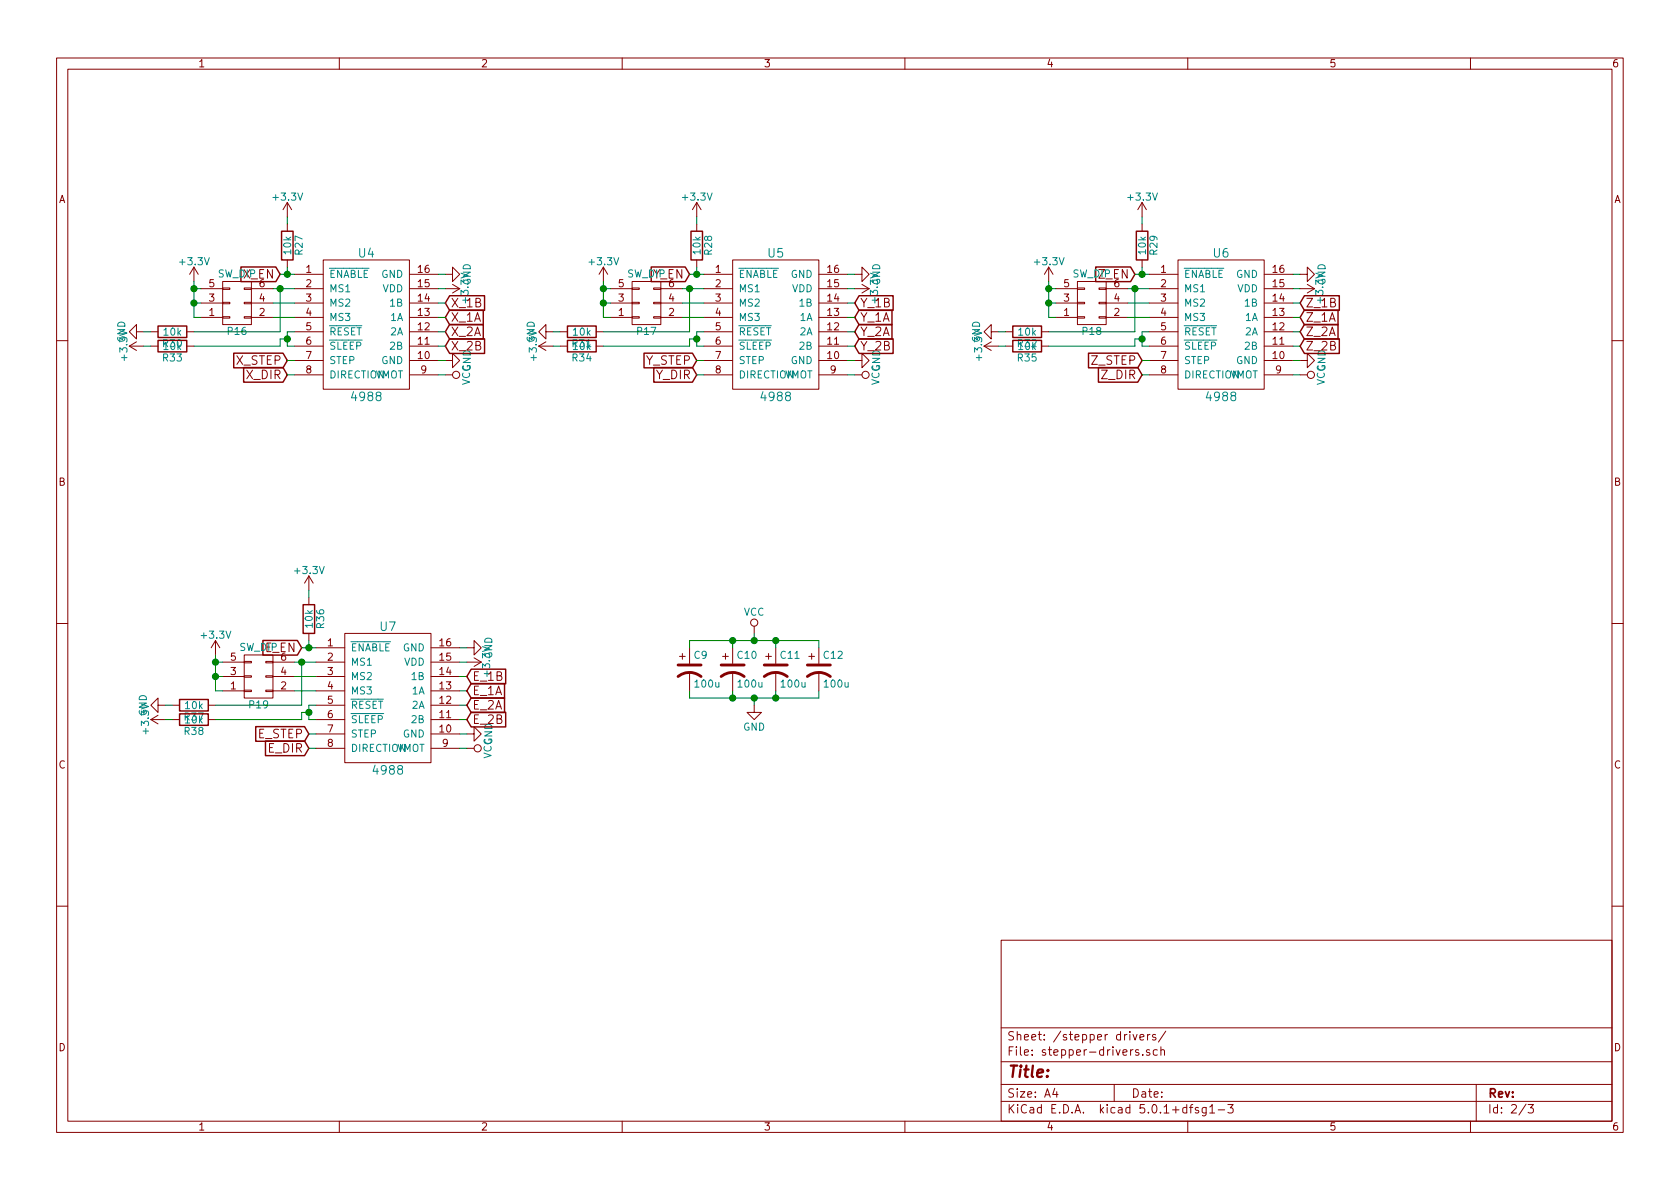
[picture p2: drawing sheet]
EESchema Schematic File Version 4
LIBS:fabrikator2mini-mk2-cache
EELAYER 26 0
EELAYER END
$Descr A4 11693 8268
encoding utf-8
Sheet 2 3
Title ""
Date ""
Rev ""
Comp ""
Comment1 ""
Comment2 ""
Comment3 ""
Comment4 ""
$EndDescr
$Comp
L custom:4988 U4
U 1 1
P 2550 2250
F 0 "U4" H 2550 2750 60  0000 C CNN
F 1 "4988" H 2550 1750 60  0000 C CNN
F 2 "custom-modules:A4988" H 2550 2250 60  0001 C CNN
F 3 "" H 2550 2250 60  0001 C CNN
	1    2550 2250
	1    0    0    -1  
$EndComp
$Comp
L custom:4988 U5
U 1 1
P 5400 2250
F 0 "U5" H 5400 2750 60  0000 C CNN
F 1 "4988" H 5400 1750 60  0000 C CNN
F 2 "custom-modules:A4988" H 5400 2250 60  0001 C CNN
F 3 "" H 5400 2250 60  0001 C CNN
	1    5400 2250
	1    0    0    -1  
$EndComp
$Comp
L custom:4988 U6
U 1 1
P 8500 2250
F 0 "U6" H 8500 2750 60  0000 C CNN
F 1 "4988" H 8500 1750 60  0000 C CNN
F 2 "custom-modules:A4988" H 8500 2250 60  0001 C CNN
F 3 "" H 8500 2250 60  0001 C CNN
	1    8500 2250
	1    0    0    -1  
$EndComp
$Comp
L custom:4988 U7
U 1 1
P 2700 4850
F 0 "U7" H 2700 5350 60  0000 C CNN
F 1 "4988" H 2700 4350 60  0000 C CNN
F 2 "custom-modules:A4988" H 2700 4850 60  0001 C CNN
F 3 "" H 2700 4850 60  0001 C CNN
	1    2700 4850
	1    0    0    -1  
$EndComp
$Comp
L power:GND #PWR058
U 1 1
P 3250 5100
F 0 "#PWR058" H 3250 4850 50  0001 C CNN
F 1 "GND" H 3250 4950 50  0000 C CNN
F 2 "" H 3250 5100 50  0000 C CNN
F 3 "" H 3250 5100 50  0000 C CNN
	1    3250 5100
	0    -1   -1   0   
$EndComp
$Comp
L power:GND #PWR059
U 1 1
P 3250 4500
F 0 "#PWR059" H 3250 4250 50  0001 C CNN
F 1 "GND" H 3250 4350 50  0000 C CNN
F 2 "" H 3250 4500 50  0000 C CNN
F 3 "" H 3250 4500 50  0000 C CNN
	1    3250 4500
	0    -1   -1   0   
$EndComp
$Comp
L power:GND #PWR060
U 1 1
P 9050 2500
F 0 "#PWR060" H 9050 2250 50  0001 C CNN
F 1 "GND" H 9050 2350 50  0000 C CNN
F 2 "" H 9050 2500 50  0000 C CNN
F 3 "" H 9050 2500 50  0000 C CNN
	1    9050 2500
	0    -1   -1   0   
$EndComp
$Comp
L power:GND #PWR061
U 1 1
P 9050 1900
F 0 "#PWR061" H 9050 1650 50  0001 C CNN
F 1 "GND" H 9050 1750 50  0000 C CNN
F 2 "" H 9050 1900 50  0000 C CNN
F 3 "" H 9050 1900 50  0000 C CNN
	1    9050 1900
	0    -1   -1   0   
$EndComp
$Comp
L power:GND #PWR062
U 1 1
P 5950 2500
F 0 "#PWR062" H 5950 2250 50  0001 C CNN
F 1 "GND" H 5950 2350 50  0000 C CNN
F 2 "" H 5950 2500 50  0000 C CNN
F 3 "" H 5950 2500 50  0000 C CNN
	1    5950 2500
	0    -1   -1   0   
$EndComp
$Comp
L power:GND #PWR063
U 1 1
P 5950 1900
F 0 "#PWR063" H 5950 1650 50  0001 C CNN
F 1 "GND" H 5950 1750 50  0000 C CNN
F 2 "" H 5950 1900 50  0000 C CNN
F 3 "" H 5950 1900 50  0000 C CNN
	1    5950 1900
	0    -1   -1   0   
$EndComp
$Comp
L power:GND #PWR064
U 1 1
P 3100 2500
F 0 "#PWR064" H 3100 2250 50  0001 C CNN
F 1 "GND" H 3100 2350 50  0000 C CNN
F 2 "" H 3100 2500 50  0000 C CNN
F 3 "" H 3100 2500 50  0000 C CNN
	1    3100 2500
	0    -1   -1   0   
$EndComp
$Comp
L power:GND #PWR065
U 1 1
P 3100 1900
F 0 "#PWR065" H 3100 1650 50  0001 C CNN
F 1 "GND" H 3100 1750 50  0000 C CNN
F 2 "" H 3100 1900 50  0000 C CNN
F 3 "" H 3100 1900 50  0000 C CNN
	1    3100 1900
	0    -1   -1   0   
$EndComp
$Comp
L power:+3.3V #PWR066
U 1 1
P 3100 2000
F 0 "#PWR066" H 3100 1850 50  0001 C CNN
F 1 "+3.3V" H 3100 2140 50  0000 C CNN
F 2 "" H 3100 2000 50  0000 C CNN
F 3 "" H 3100 2000 50  0000 C CNN
	1    3100 2000
	0    1    1    0   
$EndComp
$Comp
L power:+3.3V #PWR067
U 1 1
P 5950 2000
F 0 "#PWR067" H 5950 1850 50  0001 C CNN
F 1 "+3.3V" H 5950 2140 50  0000 C CNN
F 2 "" H 5950 2000 50  0000 C CNN
F 3 "" H 5950 2000 50  0000 C CNN
	1    5950 2000
	0    1    1    0   
$EndComp
$Comp
L power:+3.3V #PWR068
U 1 1
P 9050 2000
F 0 "#PWR068" H 9050 1850 50  0001 C CNN
F 1 "+3.3V" H 9050 2140 50  0000 C CNN
F 2 "" H 9050 2000 50  0000 C CNN
F 3 "" H 9050 2000 50  0000 C CNN
	1    9050 2000
	0    1    1    0   
$EndComp
$Comp
L power:+3.3V #PWR069
U 1 1
P 3250 4600
F 0 "#PWR069" H 3250 4450 50  0001 C CNN
F 1 "+3.3V" H 3250 4740 50  0000 C CNN
F 2 "" H 3250 4600 50  0000 C CNN
F 3 "" H 3250 4600 50  0000 C CNN
	1    3250 4600
	0    1    1    0   
$EndComp
Text GLabel 1950 1900 0    60   Input ~ 0
X_EN
Text GLabel 4800 1900 0    60   Input ~ 0
Y_EN
Text GLabel 7900 1900 0    60   Input ~ 0
Z_EN
Text GLabel 2100 4500 0    60   Input ~ 0
E_EN
Text GLabel 2150 5100 0    60   Input ~ 0
E_STEP
Text GLabel 2150 5200 0    60   Input ~ 0
E_DIR
Text GLabel 7950 2500 0    60   Input ~ 0
Z_STEP
Text GLabel 7950 2600 0    60   Input ~ 0
Z_DIR
Text GLabel 4850 2500 0    60   Input ~ 0
Y_STEP
Text GLabel 4850 2600 0    60   Input ~ 0
Y_DIR
Text GLabel 2000 2500 0    60   Input ~ 0
X_STEP
Text GLabel 2000 2600 0    60   Input ~ 0
X_DIR
Text GLabel 3100 2100 2    60   Input ~ 0
X_1B
Text GLabel 3100 2200 2    60   Input ~ 0
X_1A
Text GLabel 3100 2300 2    60   Input ~ 0
X_2A
Text GLabel 3100 2400 2    60   Input ~ 0
X_2B
Text GLabel 5950 2100 2    60   Input ~ 0
Y_1B
Text GLabel 5950 2200 2    60   Input ~ 0
Y_1A
Text GLabel 5950 2300 2    60   Input ~ 0
Y_2A
Text GLabel 5950 2400 2    60   Input ~ 0
Y_2B
Text GLabel 9050 2100 2    60   Input ~ 0
Z_1B
Text GLabel 9050 2200 2    60   Input ~ 0
Z_1A
Text GLabel 9050 2300 2    60   Input ~ 0
Z_2A
Text GLabel 9050 2400 2    60   Input ~ 0
Z_2B
$Comp
L Connector_Generic:Conn_02x03_Odd_Even P16
U 1 1
P 1600 2100
F 0 "P16" H 1600 2300 50  0000 C CNN
F 1 "SW_DIP" H 1600 1900 50  0000 C CNN
F 2 "Connector_PinHeader_2.54mm:PinHeader_2x03_P2.54mm_Vertical" H 1600 900 50  0001 C CNN
F 3 "" H 1600 900 50  0000 C CNN
	1    1600 2100
	1    0    0    1   
$EndComp
$Comp
L Connector_Generic:Conn_02x03_Odd_Even P17
U 1 1
P 4450 2100
F 0 "P17" H 4450 2300 50  0000 C CNN
F 1 "SW_DIP" H 4450 1900 50  0000 C CNN
F 2 "Connector_PinHeader_2.54mm:PinHeader_2x03_P2.54mm_Vertical" H 4450 900 50  0001 C CNN
F 3 "" H 4450 900 50  0000 C CNN
	1    4450 2100
	1    0    0    1   
$EndComp
$Comp
L Connector_Generic:Conn_02x03_Odd_Even P18
U 1 1
P 7550 2100
F 0 "P18" H 7550 2300 50  0000 C CNN
F 1 "SW_DIP" H 7550 1900 50  0000 C CNN
F 2 "Connector_PinHeader_2.54mm:PinHeader_2x03_P2.54mm_Vertical" H 7550 900 50  0001 C CNN
F 3 "" H 7550 900 50  0000 C CNN
	1    7550 2100
	1    0    0    1   
$EndComp
$Comp
L Connector_Generic:Conn_02x03_Odd_Even P19
U 1 1
P 1750 4700
F 0 "P19" H 1750 4900 50  0000 C CNN
F 1 "SW_DIP" H 1750 4500 50  0000 C CNN
F 2 "Connector_PinHeader_2.54mm:PinHeader_2x03_P2.54mm_Vertical" H 1750 3500 50  0001 C CNN
F 3 "" H 1750 3500 50  0000 C CNN
	1    1750 4700
	1    0    0    1   
$EndComp
$Comp
L power:+3.3V #PWR070
U 1 1
P 1500 4550
F 0 "#PWR070" H 1500 4400 50  0001 C CNN
F 1 "+3.3V" H 1500 4690 50  0000 C CNN
F 2 "" H 1500 4550 50  0000 C CNN
F 3 "" H 1500 4550 50  0000 C CNN
	1    1500 4550
	1    0    0    -1  
$EndComp
$Comp
L power:+3.3V #PWR071
U 1 1
P 7300 1950
F 0 "#PWR071" H 7300 1800 50  0001 C CNN
F 1 "+3.3V" H 7300 2090 50  0000 C CNN
F 2 "" H 7300 1950 50  0000 C CNN
F 3 "" H 7300 1950 50  0000 C CNN
	1    7300 1950
	1    0    0    -1  
$EndComp
$Comp
L power:+3.3V #PWR072
U 1 1
P 4200 1950
F 0 "#PWR072" H 4200 1800 50  0001 C CNN
F 1 "+3.3V" H 4200 2090 50  0000 C CNN
F 2 "" H 4200 1950 50  0000 C CNN
F 3 "" H 4200 1950 50  0000 C CNN
	1    4200 1950
	1    0    0    -1  
$EndComp
$Comp
L power:+3.3V #PWR073
U 1 1
P 1350 1950
F 0 "#PWR073" H 1350 1800 50  0001 C CNN
F 1 "+3.3V" H 1350 2090 50  0000 C CNN
F 2 "" H 1350 1950 50  0000 C CNN
F 3 "" H 1350 1950 50  0000 C CNN
	1    1350 1950
	1    0    0    -1  
$EndComp
$Comp
L Device:R R27
U 1 1
P 2000 1700
F 0 "R27" V 2080 1700 50  0000 C CNN
F 1 "10k" V 2000 1700 50  0000 C CNN
F 2 "Resistor_SMD:R_0805_2012Metric_Pad1.15x1.40mm_HandSolder" V 1930 1700 50  0001 C CNN
F 3 "" H 2000 1700 50  0000 C CNN
	1    2000 1700
	1    0    0    -1  
$EndComp
$Comp
L Device:R R28
U 1 1
P 4850 1700
F 0 "R28" V 4930 1700 50  0000 C CNN
F 1 "10k" V 4850 1700 50  0000 C CNN
F 2 "Resistor_SMD:R_0805_2012Metric_Pad1.15x1.40mm_HandSolder" V 4780 1700 50  0001 C CNN
F 3 "" H 4850 1700 50  0000 C CNN
	1    4850 1700
	1    0    0    -1  
$EndComp
$Comp
L Device:R R29
U 1 1
P 7950 1700
F 0 "R29" V 8030 1700 50  0000 C CNN
F 1 "10k" V 7950 1700 50  0000 C CNN
F 2 "Resistor_SMD:R_0805_2012Metric_Pad1.15x1.40mm_HandSolder" V 7880 1700 50  0001 C CNN
F 3 "" H 7950 1700 50  0000 C CNN
	1    7950 1700
	1    0    0    -1  
$EndComp
$Comp
L Device:R R36
U 1 1
P 2150 4300
F 0 "R36" V 2230 4300 50  0000 C CNN
F 1 "10k" V 2150 4300 50  0000 C CNN
F 2 "Resistor_SMD:R_0805_2012Metric_Pad1.15x1.40mm_HandSolder" V 2080 4300 50  0001 C CNN
F 3 "" H 2150 4300 50  0000 C CNN
	1    2150 4300
	1    0    0    -1  
$EndComp
$Comp
L Device:R R37
U 1 1
P 1350 4900
F 0 "R37" V 1430 4900 50  0000 C CNN
F 1 "10k" V 1350 4900 50  0000 C CNN
F 2 "Resistor_SMD:R_0805_2012Metric_Pad1.15x1.40mm_HandSolder" V 1280 4900 50  0001 C CNN
F 3 "" H 1350 4900 50  0000 C CNN
	1    1350 4900
	0    1    1    0   
$EndComp
$Comp
L Device:R R32
U 1 1
P 7150 2300
F 0 "R32" V 7230 2300 50  0000 C CNN
F 1 "10k" V 7150 2300 50  0000 C CNN
F 2 "Resistor_SMD:R_0805_2012Metric_Pad1.15x1.40mm_HandSolder" V 7080 2300 50  0001 C CNN
F 3 "" H 7150 2300 50  0000 C CNN
	1    7150 2300
	0    1    1    0   
$EndComp
$Comp
L Device:R R31
U 1 1
P 4050 2300
F 0 "R31" V 4130 2300 50  0000 C CNN
F 1 "10k" V 4050 2300 50  0000 C CNN
F 2 "Resistor_SMD:R_0805_2012Metric_Pad1.15x1.40mm_HandSolder" V 3980 2300 50  0001 C CNN
F 3 "" H 4050 2300 50  0000 C CNN
	1    4050 2300
	0    1    1    0   
$EndComp
$Comp
L Device:R R30
U 1 1
P 1200 2300
F 0 "R30" V 1280 2300 50  0000 C CNN
F 1 "10k" V 1200 2300 50  0000 C CNN
F 2 "Resistor_SMD:R_0805_2012Metric_Pad1.15x1.40mm_HandSolder" V 1130 2300 50  0001 C CNN
F 3 "" H 1200 2300 50  0000 C CNN
	1    1200 2300
	0    1    1    0   
$EndComp
$Comp
L power:+3.3V #PWR074
U 1 1
P 2000 1500
F 0 "#PWR074" H 2000 1350 50  0001 C CNN
F 1 "+3.3V" H 2000 1640 50  0000 C CNN
F 2 "" H 2000 1500 50  0000 C CNN
F 3 "" H 2000 1500 50  0000 C CNN
	1    2000 1500
	1    0    0    -1  
$EndComp
$Comp
L power:+3.3V #PWR075
U 1 1
P 4850 1500
F 0 "#PWR075" H 4850 1350 50  0001 C CNN
F 1 "+3.3V" H 4850 1640 50  0000 C CNN
F 2 "" H 4850 1500 50  0000 C CNN
F 3 "" H 4850 1500 50  0000 C CNN
	1    4850 1500
	1    0    0    -1  
$EndComp
$Comp
L power:+3.3V #PWR076
U 1 1
P 7950 1500
F 0 "#PWR076" H 7950 1350 50  0001 C CNN
F 1 "+3.3V" H 7950 1640 50  0000 C CNN
F 2 "" H 7950 1500 50  0000 C CNN
F 3 "" H 7950 1500 50  0000 C CNN
	1    7950 1500
	1    0    0    -1  
$EndComp
$Comp
L power:+3.3V #PWR077
U 1 1
P 2150 4100
F 0 "#PWR077" H 2150 3950 50  0001 C CNN
F 1 "+3.3V" H 2150 4240 50  0000 C CNN
F 2 "" H 2150 4100 50  0000 C CNN
F 3 "" H 2150 4100 50  0000 C CNN
	1    2150 4100
	1    0    0    -1  
$EndComp
$Comp
L power:GND #PWR078
U 1 1
P 1150 4900
F 0 "#PWR078" H 1150 4650 50  0001 C CNN
F 1 "GND" H 1150 4750 50  0000 C CNN
F 2 "" H 1150 4900 50  0000 C CNN
F 3 "" H 1150 4900 50  0000 C CNN
	1    1150 4900
	0    1    1    0   
$EndComp
$Comp
L power:GND #PWR079
U 1 1
P 6950 2300
F 0 "#PWR079" H 6950 2050 50  0001 C CNN
F 1 "GND" H 6950 2150 50  0000 C CNN
F 2 "" H 6950 2300 50  0000 C CNN
F 3 "" H 6950 2300 50  0000 C CNN
	1    6950 2300
	0    1    1    0   
$EndComp
$Comp
L power:GND #PWR080
U 1 1
P 3850 2300
F 0 "#PWR080" H 3850 2050 50  0001 C CNN
F 1 "GND" H 3850 2150 50  0000 C CNN
F 2 "" H 3850 2300 50  0000 C CNN
F 3 "" H 3850 2300 50  0000 C CNN
	1    3850 2300
	0    1    1    0   
$EndComp
$Comp
L power:GND #PWR081
U 1 1
P 1000 2300
F 0 "#PWR081" H 1000 2050 50  0001 C CNN
F 1 "GND" H 1000 2150 50  0000 C CNN
F 2 "" H 1000 2300 50  0000 C CNN
F 3 "" H 1000 2300 50  0000 C CNN
	1    1000 2300
	0    1    1    0   
$EndComp
$Comp
L power:VCC #PWR082
U 1 1
P 3100 2600
F 0 "#PWR082" H 3100 2450 50  0001 C CNN
F 1 "VCC" H 3100 2750 50  0000 C CNN
F 2 "" H 3100 2600 50  0000 C CNN
F 3 "" H 3100 2600 50  0000 C CNN
	1    3100 2600
	0    1    1    0   
$EndComp
$Comp
L power:VCC #PWR083
U 1 1
P 5950 2600
F 0 "#PWR083" H 5950 2450 50  0001 C CNN
F 1 "VCC" H 5950 2750 50  0000 C CNN
F 2 "" H 5950 2600 50  0000 C CNN
F 3 "" H 5950 2600 50  0000 C CNN
	1    5950 2600
	0    1    1    0   
$EndComp
$Comp
L power:VCC #PWR084
U 1 1
P 9050 2600
F 0 "#PWR084" H 9050 2450 50  0001 C CNN
F 1 "VCC" H 9050 2750 50  0000 C CNN
F 2 "" H 9050 2600 50  0000 C CNN
F 3 "" H 9050 2600 50  0000 C CNN
	1    9050 2600
	0    1    1    0   
$EndComp
$Comp
L power:VCC #PWR085
U 1 1
P 3250 5200
F 0 "#PWR085" H 3250 5050 50  0001 C CNN
F 1 "VCC" H 3250 5350 50  0000 C CNN
F 2 "" H 3250 5200 50  0000 C CNN
F 3 "" H 3250 5200 50  0000 C CNN
	1    3250 5200
	0    1    1    0   
$EndComp
Wire Wire Line
	3050 1900 3100 1900
Wire Wire Line
	3100 2000 3050 2000
Wire Wire Line
	3050 2500 3100 2500
Wire Wire Line
	3100 2600 3050 2600
Wire Wire Line
	2000 2500 2050 2500
Wire Wire Line
	2050 2600 2000 2600
Wire Wire Line
	1950 1900 2000 1900
Wire Wire Line
	4800 1900 4850 1900
Wire Wire Line
	4850 2500 4900 2500
Wire Wire Line
	4850 2600 4900 2600
Wire Wire Line
	5900 2600 5950 2600
Wire Wire Line
	5950 2500 5900 2500
Wire Wire Line
	5950 2000 5900 2000
Wire Wire Line
	5950 1900 5900 1900
Wire Wire Line
	9000 1900 9050 1900
Wire Wire Line
	9050 2000 9000 2000
Wire Wire Line
	9000 2500 9050 2500
Wire Wire Line
	9050 2600 9000 2600
Wire Wire Line
	7950 2600 8000 2600
Wire Wire Line
	8000 2500 7950 2500
Wire Wire Line
	7900 1900 7950 1900
Wire Wire Line
	2100 4500 2150 4500
Wire Wire Line
	2150 5100 2200 5100
Wire Wire Line
	2150 5200 2200 5200
Wire Wire Line
	3200 5200 3250 5200
Wire Wire Line
	3250 5100 3200 5100
Wire Wire Line
	3250 4600 3200 4600
Wire Wire Line
	3200 4500 3250 4500
Wire Wire Line
	3050 2100 3100 2100
Wire Wire Line
	3100 2200 3050 2200
Wire Wire Line
	3050 2300 3100 2300
Wire Wire Line
	3100 2400 3050 2400
Wire Wire Line
	3200 4700 3250 4700
Wire Wire Line
	3250 4800 3200 4800
Wire Wire Line
	3200 4900 3250 4900
Wire Wire Line
	3250 5000 3200 5000
Wire Wire Line
	5900 2100 5950 2100
Wire Wire Line
	5950 2200 5900 2200
Wire Wire Line
	5900 2300 5950 2300
Wire Wire Line
	5950 2400 5900 2400
Wire Wire Line
	9000 2100 9050 2100
Wire Wire Line
	9050 2200 9000 2200
Wire Wire Line
	9000 2300 9050 2300
Wire Wire Line
	9050 2400 9000 2400
Wire Wire Line
	2200 5000 2150 5000
Wire Wire Line
	2150 5000 2150 4950
Wire Wire Line
	2150 4900 2200 4900
Wire Wire Line
	8000 2400 7950 2400
Wire Wire Line
	7950 2400 7950 2350
Wire Wire Line
	7950 2300 8000 2300
Wire Wire Line
	4900 2400 4850 2400
Wire Wire Line
	4850 2400 4850 2350
Wire Wire Line
	4850 2300 4900 2300
Wire Wire Line
	2000 2400 2050 2400
Wire Wire Line
	2000 2300 2000 2350
Wire Wire Line
	2000 2300 2050 2300
Wire Wire Line
	1500 4800 1550 4800
Wire Wire Line
	1500 4550 1500 4600
Wire Wire Line
	1550 4600 1500 4600
Connection ~ 1500 4600
Wire Wire Line
	1550 4700 1500 4700
Connection ~ 1500 4700
Wire Wire Line
	2050 4800 2200 4800
Wire Wire Line
	2200 4700 2050 4700
Wire Wire Line
	2050 4600 2100 4600
Wire Wire Line
	7850 2000 7900 2000
Wire Wire Line
	8000 2100 7850 2100
Wire Wire Line
	7850 2200 8000 2200
Wire Wire Line
	7300 2200 7350 2200
Wire Wire Line
	7300 1950 7300 2000
Wire Wire Line
	7300 2000 7350 2000
Connection ~ 7300 2000
Wire Wire Line
	7350 2100 7300 2100
Connection ~ 7300 2100
Wire Wire Line
	4200 2200 4250 2200
Wire Wire Line
	4200 2100 4250 2100
Connection ~ 4200 2000
Wire Wire Line
	1350 2200 1400 2200
Wire Wire Line
	1400 2000 1350 2000
Connection ~ 1350 2000
Wire Wire Line
	1350 2100 1400 2100
Connection ~ 1350 2100
Wire Wire Line
	1900 2000 1950 2000
Wire Wire Line
	2050 2100 1900 2100
Wire Wire Line
	1900 2200 2050 2200
Wire Wire Line
	4750 2000 4800 2000
Wire Wire Line
	4900 2100 4750 2100
Wire Wire Line
	4750 2200 4900 2200
Connection ~ 4200 2100
Wire Wire Line
	4200 2000 4250 2000
Wire Wire Line
	4200 1950 4200 2000
Wire Wire Line
	1350 1950 1350 2000
Wire Wire Line
	1050 2300 1000 2300
Wire Wire Line
	2000 1500 2000 1550
Wire Wire Line
	2000 1850 2000 1900
Connection ~ 2000 1900
Wire Wire Line
	4850 1850 4850 1900
Connection ~ 4850 1900
Wire Wire Line
	3850 2300 3900 2300
Connection ~ 1950 2000
Wire Wire Line
	4200 2300 4800 2300
Wire Wire Line
	4800 2300 4800 2000
Connection ~ 4800 2000
Wire Wire Line
	7000 2300 6950 2300
Wire Wire Line
	7300 2300 7900 2300
Wire Wire Line
	7900 2300 7900 2000
Connection ~ 7900 2000
Wire Wire Line
	7950 1500 7950 1550
Wire Wire Line
	7950 1850 7950 1900
Connection ~ 7950 1900
Wire Wire Line
	2150 4450 2150 4500
Connection ~ 2150 4500
Wire Wire Line
	2150 4100 2150 4150
Wire Wire Line
	1150 4900 1200 4900
Wire Wire Line
	1500 4900 2100 4900
Wire Wire Line
	2100 4900 2100 4600
Connection ~ 2100 4600
Wire Wire Line
	4850 1500 4850 1550
$Comp
L Device:R R33
U 1 1
P 1200 2400
F 0 "R33" V 1280 2400 50  0000 C CNN
F 1 "10k" V 1200 2400 50  0000 C CNN
F 2 "Resistor_SMD:R_0805_2012Metric_Pad1.15x1.40mm_HandSolder" V 1130 2400 50  0001 C CNN
F 3 "" H 1200 2400 50  0000 C CNN
	1    1200 2400
	0    1    1    0   
$EndComp
$Comp
L power:+3.3V #PWR086
U 1 1
P 1000 2400
F 0 "#PWR086" H 1000 2250 50  0001 C CNN
F 1 "+3.3V" H 1000 2540 50  0000 C CNN
F 2 "" H 1000 2400 50  0000 C CNN
F 3 "" H 1000 2400 50  0000 C CNN
	1    1000 2400
	0    -1   -1   0   
$EndComp
Wire Wire Line
	1000 2400 1050 2400
Wire Wire Line
	1950 2000 1950 2300
Wire Wire Line
	1950 2300 1350 2300
Wire Wire Line
	1350 2400 1950 2400
Wire Wire Line
	1950 2400 1950 2350
Wire Wire Line
	1950 2350 2000 2350
Connection ~ 2000 2350
$Comp
L Device:CP1 C10
U 1 1
P 5100 4650
F 0 "C10" H 5125 4750 50  0000 L CNN
F 1 "100u" H 5125 4550 50  0000 L CNN
F 2 "Capacitor_SMD:CP_Elec_8x10" H 5100 4650 50  0001 C CNN
F 3 "" H 5100 4650 50  0000 C CNN
	1    5100 4650
	1    0    0    -1  
$EndComp
$Comp
L Device:CP1 C11
U 1 1
P 5400 4650
F 0 "C11" H 5425 4750 50  0000 L CNN
F 1 "100u" H 5425 4550 50  0000 L CNN
F 2 "Capacitor_SMD:CP_Elec_8x10" H 5400 4650 50  0001 C CNN
F 3 "" H 5400 4650 50  0000 C CNN
	1    5400 4650
	1    0    0    -1  
$EndComp
$Comp
L Device:CP1 C12
U 1 1
P 5700 4650
F 0 "C12" H 5725 4750 50  0000 L CNN
F 1 "100u" H 5725 4550 50  0000 L CNN
F 2 "Capacitor_SMD:CP_Elec_8x10" H 5700 4650 50  0001 C CNN
F 3 "" H 5700 4650 50  0000 C CNN
	1    5700 4650
	1    0    0    -1  
$EndComp
$Comp
L Device:CP1 C9
U 1 1
P 4800 4650
F 0 "C9" H 4825 4750 50  0000 L CNN
F 1 "100u" H 4825 4550 50  0000 L CNN
F 2 "Capacitor_SMD:CP_Elec_8x10" H 4800 4650 50  0001 C CNN
F 3 "" H 4800 4650 50  0000 C CNN
	1    4800 4650
	1    0    0    -1  
$EndComp
$Comp
L power:GND #PWR087
U 1 1
P 5250 4900
F 0 "#PWR087" H 5250 4650 50  0001 C CNN
F 1 "GND" H 5250 4750 50  0000 C CNN
F 2 "" H 5250 4900 50  0000 C CNN
F 3 "" H 5250 4900 50  0000 C CNN
	1    5250 4900
	1    0    0    -1  
$EndComp
$Comp
L power:VCC #PWR088
U 1 1
P 5250 4400
F 0 "#PWR088" H 5250 4250 50  0001 C CNN
F 1 "VCC" H 5250 4550 50  0000 C CNN
F 2 "" H 5250 4400 50  0000 C CNN
F 3 "" H 5250 4400 50  0000 C CNN
	1    5250 4400
	1    0    0    -1  
$EndComp
Wire Wire Line
	4800 4500 4800 4450
Wire Wire Line
	4800 4450 5100 4450
Wire Wire Line
	5700 4450 5700 4500
Wire Wire Line
	4800 4800 4800 4850
Wire Wire Line
	4800 4850 5100 4850
Wire Wire Line
	5700 4850 5700 4800
Wire Wire Line
	5250 4900 5250 4850
Connection ~ 5250 4850
Wire Wire Line
	5250 4400 5250 4450
Connection ~ 5250 4450
Wire Wire Line
	5100 4500 5100 4450
Connection ~ 5100 4450
Wire Wire Line
	5100 4800 5100 4850
Connection ~ 5100 4850
Wire Wire Line
	5400 4500 5400 4450
Connection ~ 5400 4450
Wire Wire Line
	5400 4800 5400 4850
Connection ~ 5400 4850
$Comp
L Device:R R38
U 1 1
P 1350 5000
F 0 "R38" V 1430 5000 50  0000 C CNN
F 1 "10k" V 1350 5000 50  0000 C CNN
F 2 "Resistor_SMD:R_0805_2012Metric_Pad1.15x1.40mm_HandSolder" V 1280 5000 50  0001 C CNN
F 3 "" H 1350 5000 50  0000 C CNN
	1    1350 5000
	0    1    1    0   
$EndComp
$Comp
L Device:R R34
U 1 1
P 4050 2400
F 0 "R34" V 4130 2400 50  0000 C CNN
F 1 "10k" V 4050 2400 50  0000 C CNN
F 2 "Resistor_SMD:R_0805_2012Metric_Pad1.15x1.40mm_HandSolder" V 3980 2400 50  0001 C CNN
F 3 "" H 4050 2400 50  0000 C CNN
	1    4050 2400
	0    1    1    0   
$EndComp
$Comp
L Device:R R35
U 1 1
P 7150 2400
F 0 "R35" V 7230 2400 50  0000 C CNN
F 1 "10k" V 7150 2400 50  0000 C CNN
F 2 "Resistor_SMD:R_0805_2012Metric_Pad1.15x1.40mm_HandSolder" V 7080 2400 50  0001 C CNN
F 3 "" H 7150 2400 50  0000 C CNN
	1    7150 2400
	0    1    1    0   
$EndComp
$Comp
L power:+3.3V #PWR089
U 1 1
P 1150 5000
F 0 "#PWR089" H 1150 4850 50  0001 C CNN
F 1 "+3.3V" H 1150 5140 50  0000 C CNN
F 2 "" H 1150 5000 50  0000 C CNN
F 3 "" H 1150 5000 50  0000 C CNN
	1    1150 5000
	0    -1   -1   0   
$EndComp
$Comp
L power:+3.3V #PWR090
U 1 1
P 3850 2400
F 0 "#PWR090" H 3850 2250 50  0001 C CNN
F 1 "+3.3V" H 3850 2540 50  0000 C CNN
F 2 "" H 3850 2400 50  0000 C CNN
F 3 "" H 3850 2400 50  0000 C CNN
	1    3850 2400
	0    -1   -1   0   
$EndComp
$Comp
L power:+3.3V #PWR091
U 1 1
P 6950 2400
F 0 "#PWR091" H 6950 2250 50  0001 C CNN
F 1 "+3.3V" H 6950 2540 50  0000 C CNN
F 2 "" H 6950 2400 50  0000 C CNN
F 3 "" H 6950 2400 50  0000 C CNN
	1    6950 2400
	0    -1   -1   0   
$EndComp
Wire Wire Line
	6950 2400 7000 2400
Wire Wire Line
	3850 2400 3900 2400
Wire Wire Line
	1150 5000 1200 5000
Wire Wire Line
	4200 2400 4800 2400
Wire Wire Line
	4800 2400 4800 2350
Wire Wire Line
	4800 2350 4850 2350
Connection ~ 4850 2350
Wire Wire Line
	7300 2400 7900 2400
Wire Wire Line
	7900 2400 7900 2350
Wire Wire Line
	7900 2350 7950 2350
Connection ~ 7950 2350
Wire Wire Line
	1500 5000 2100 5000
Wire Wire Line
	2100 5000 2100 4950
Wire Wire Line
	2100 4950 2150 4950
Connection ~ 2150 4950
Text GLabel 3250 4700 2    60   Input ~ 0
E_1B
Text GLabel 3250 4800 2    60   Input ~ 0
E_1A
Text GLabel 3250 4900 2    60   Input ~ 0
E_2A
Text GLabel 3250 5000 2    60   Input ~ 0
E_2B
Wire Wire Line
	1500 4600 1500 4700
Wire Wire Line
	1500 4700 1500 4800
Wire Wire Line
	7300 2000 7300 2100
Wire Wire Line
	7300 2100 7300 2200
Wire Wire Line
	4200 2000 4200 2100
Wire Wire Line
	1350 2000 1350 2100
Wire Wire Line
	1350 2100 1350 2200
Wire Wire Line
	4200 2100 4200 2200
Wire Wire Line
	2000 1900 2050 1900
Wire Wire Line
	4850 1900 4900 1900
Wire Wire Line
	1950 2000 2050 2000
Wire Wire Line
	4800 2000 4900 2000
Wire Wire Line
	7900 2000 8000 2000
Wire Wire Line
	7950 1900 8000 1900
Wire Wire Line
	2150 4500 2200 4500
Wire Wire Line
	2100 4600 2200 4600
Wire Wire Line
	2000 2350 2000 2400
Wire Wire Line
	5250 4850 5400 4850
Wire Wire Line
	5250 4450 5400 4450
Wire Wire Line
	5100 4450 5250 4450
Wire Wire Line
	5100 4850 5250 4850
Wire Wire Line
	5400 4450 5700 4450
Wire Wire Line
	5400 4850 5700 4850
Wire Wire Line
	4850 2350 4850 2300
Wire Wire Line
	7950 2350 7950 2300
Wire Wire Line
	2150 4950 2150 4900
$EndSCHEMATC
